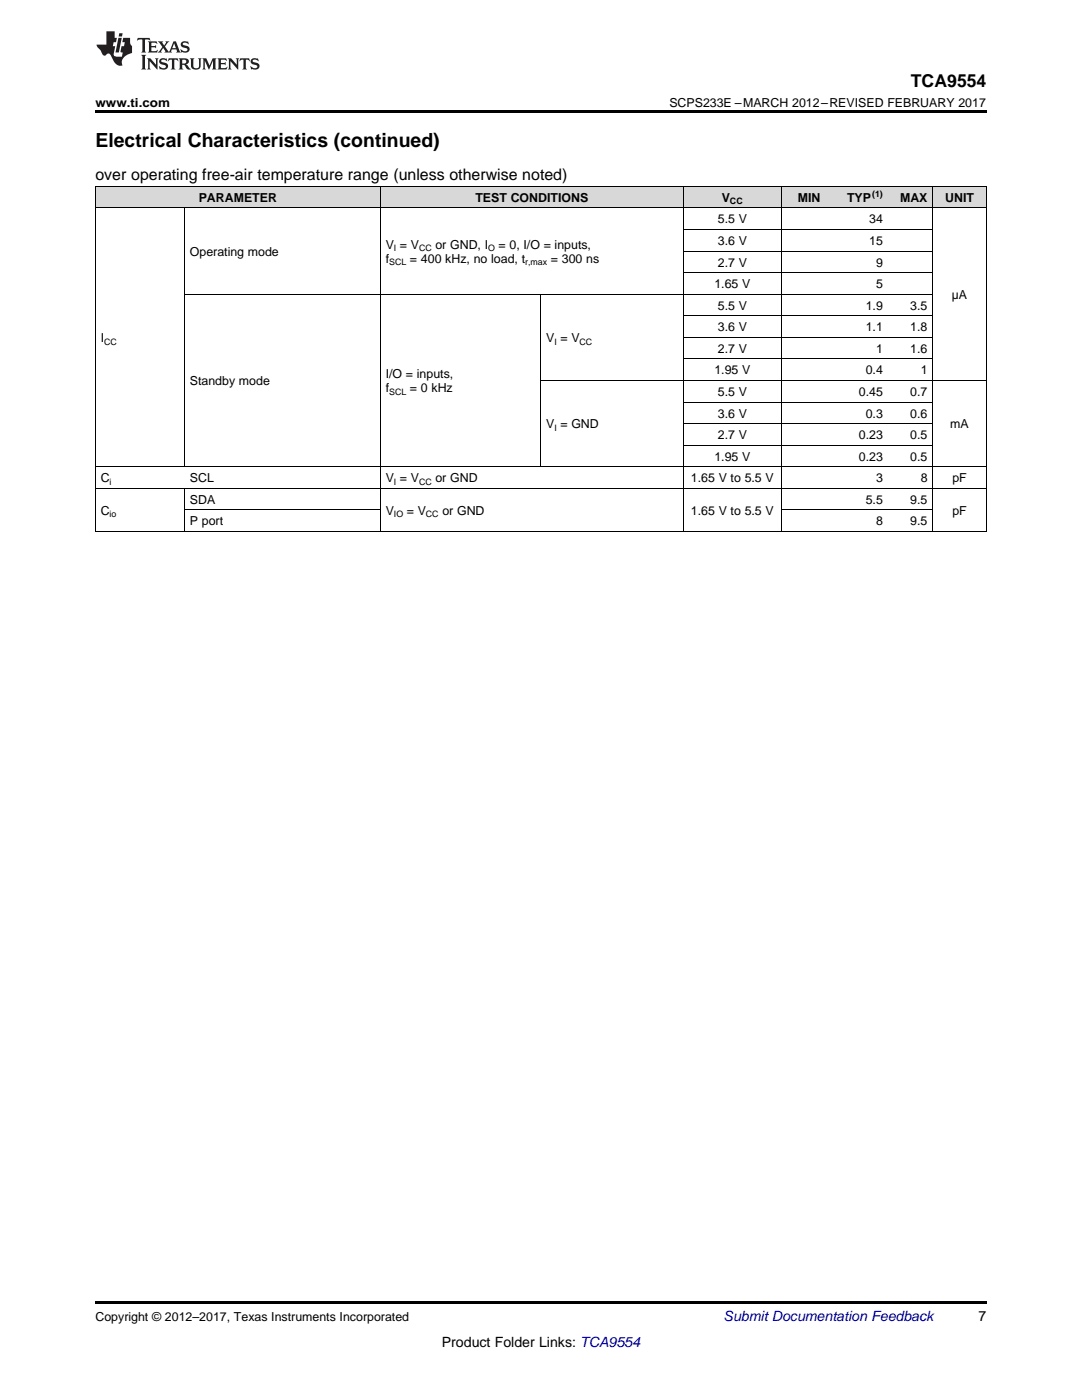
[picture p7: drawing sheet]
<svg xmlns="http://www.w3.org/2000/svg" width="216mm" height="279mm" viewBox="0 0 216 279" stroke-linecap="round" stroke-linejoin="round" font-family="sans-serif">
<g fill="#d8d8d8">
<path d="M19 37.3h17.8v4.3h-17.8z"/>
<path d="M36.8 37.3h39.1v4.3h-39.1z"/>
<path d="M75.9 37.3h32v4.3h-32z"/>
<path d="M107.9 37.3h28.5v4.3h-28.5z"/>
<path d="M136.4 37.3h19.5v4.3h-19.5z"/>
<path d="M155.9 37.3h8.9v4.3h-8.9z"/>
<path d="M164.8 37.3h12.5v4.3h-12.5z"/>
<path d="M177.3 37.3h8.9v4.3h-8.9z"/>
<path d="M186.2 37.3h10.6v4.3h-10.6z"/>
</g>
<path d="M19 22h177.8v.5h-177.8zM19 106.1h.2zM75.8 106.1h.1zM107.8 106.1h.1zM136.3 106.1h.1zM155.8 106.1h.1zM164.7 106.1h.1zM177.2 106.1h.1zM186.1 106.1h.1zM196.7 106.1h.1zM19 259.7h177.8v.5h-177.8z" fill="#000"/>
<g fill="none" stroke="#000" stroke-width=".2">
<path d="M19 37.2h177.8v68.9M19.1 37.2v68.9M75.9 37.2v68.9M136.3 37.2v68.9M155.9 37.2v68.9M186.1 37.2v68.9M19 41.5h177.8M36.8 41.5v51.7M36.8 58.7h149.4M107.9 58.7v34.5M136.4 54.4h49.8M136.4 50.1h49.8"/>
<path d="M136.4 45.8h49.8M107.9 75.9h88.9M136.4 71.6h49.8M136.4 67.3h49.8M136.4 63h49.8M19 97.5h177.8M19 93.2h177.8M36.8 97.5v8.6M136.4 88.8h49.8M136.4 84.5h49.8M136.4 80.2h49.8M19 106.1h177.8"/>
<path d="M36.8 101.8h39.1M155.9 101.8h30.3"/>
</g>
<g fill="#231f20">
<path d="M27.5 7.6l-.1 .5 .4-.2h.6v.1v2.1l-.2 .4h1l-.3-.4v-2.1l.1-.1h.5l.5 .2-.2-.5zM29.5 8.3l.2 .3v1.5l-.2 .4h1.8l.2-.6a1.04 1.04 0 0 1-1.3 .2v-.7h.6l.3 .2v-.6l-.3 .2h-.6v-.6l.8-.1 .4 .3-.2-.5zM31.5 8.3l.9 1.1-.9 1.1h.8l-.2-.2 .5-.7 .4 .7-.2 .2h1.5l-.1-.2 .1-.4h.9l.1 .4-.2 .2h1l-.3-.3-.7-1.9h-.5l-.9 2-.8-1 .9-1h-.8l.1 .3-.3 .5-.4-.6 .2-.2zM34.7 8.6l.4 1h-.7zM36.3 8.4a.63 .63 0 0 0-.2 .7 .63 .63 0 0 0 .6 .4l.6 .2 .1 .2a.75 .75 0 0 1-.7 .4 .75 .75 0 0 1-.6-.5l.1 .7 .1-.1a1.11 1.11 0 0 0 1.5-.6 1.13 1.13 0 0 0-1.2-.8l-.1-.4a1.04 1.04 0 0 1 1.2 .2l-.2-.5-.1 .1-.5-.2zM28.2 10.9l.2 .4v2.2l-.2 .4h1l-.3-.4v-2.2l.3-.4zM29.3 11.6l.3 .4v1.5l-.3 .4h.8l-.2-.4v-1.3l1.5 1.7v-1.9l.2-.4h-.7l.2 .4v.9l-1.1-1.3zM32 11.8a.62 .62 0 0 0-.2 .7 .62 .62 0 0 0 .6 .4l.6 .1 .1 .3a.76 .76 0 0 1-.7 .3 .76 .76 0 0 1-.6-.4l.1 .7 .1-.1a1.11 1.11 0 0 0 1.5-.6 1.13 1.13 0 0 0-1.2-.8l-.1-.4a1.04 1.04 0 0 1 1.2 .2l-.2-.6-.1 .1-.5-.1zM33.7 11.6l-.2 .6a.61 .61 0 0 1 .8-.3v1.6l-.2 .4h.9l-.2-.4v-1.6a.63 .63 0 0 1 .8 .3l-.2-.6zM35.6 11.6l.3 .4v1.5l-.3 .4h1l-.2-.2v-.8l.5 .2a.76 .76 0 0 0 1.2 .7l-1-1a.58 .58 0 0 0 .6-.5 .58 .58 0 0 0-.5-.6zM36.4 11.9h.1a.45 .45 0 0 1 .5 .1 .45 .45 0 0 1 .1 .5l-.7 .2zM37.9 11.6l.2 .2a2.17 2.17 0 0 0 .3 1.9 .99 .99 0 0 0 1.6-.6v-1.1l.2-.4h-.7l.2 .2a1.92 1.92 0 0 1-.2 1.8 .6 .6 0 0 1-.9-.5v-1.1l.2-.4zM40.4 11.6l.2 .4v1.5l-.2 .4h.7l-.2-.4v-1.4l.8 1.8 .8-1.8v1.4l-.2 .4h.9l-.2-.4v-1.5l.2-.4h-.8l-.6 1.5-.6-1.5zM43.4 11.6l.2 .4v1.5l-.2 .4h1.8l.2-.6a1.04 1.04 0 0 1-1.3 .1v-.6h.5l.4 .2v-.6l-.4 .2h-.5v-.7h.8l.3 .3-.1-.6zM45.5 11.6l.2 .4v1.5l-.2 .4h.7l-.2-.4v-1.3l1.5 1.7v-1.9l.2-.4h-.7l.2 .4v.9l-1.1-1.3zM47.9 11.6l-.1 .6a.61 .61 0 0 1 .8-.3v1.6l-.3 .4h1l-.3-.4 .1-1.6a.63 .63 0 0 1 .7 .3l-.1-.6zM50.2 11.8a.62 .62 0 0 0-.2 .7 .62 .62 0 0 0 .6 .4l.6 .1 .2 .3a.76 .76 0 0 1-.8 .3 .76 .76 0 0 1-.6-.4l.1 .7 .2-.1a1.11 1.11 0 0 0 1.5-.6 1.13 1.13 0 0 0-1.3-.8l-.1-.4a1.04 1.04 0 0 1 1.2 .2l-.1-.6-.2 .1-.5-.1z"/>
<path d="M21.2 6.3v2.6h-1.9l.1 .4 .7 .9a.91 .91 0 0 0 1 .8 .56 .56 0 0 1 .5-.3 .56 .56 0 0 1 .5 .3l.4 .8a1.53 1.53 0 0 0 1.9 1.2 1.54 1.54 0 0 1 1-2.1l.9-.3v-1.4a1.52 1.52 0 0 1-.3-1.6h-1.4l-.2 .8h.5l-.2 .8h-.4l-.2 1v.2l.4 .1-.2 .8a1.93 1.93 0 0 1-1.6-.3l.3-1.8h-.5l.2-.8h.4l.2-.8h-.4v-1.3zM23.6 7.6l-.6 2.9h.7l.6-2.9zM23.8 6.6l-.1 .7h.6l.2-.7z"/>
</g>
<text font-size="3.9" x="19" y="29.3">Electrical Characteristics (continued)</text>
<text font-size="3.5" x="181.8" y="17.3">TCA9554</text>
<text font-size="3.2" x="19" y="36">over operating free-air temperature range (unless otherwise noted)</text>
<text font-size="2.8" fill="#0000c8" x="144.4" y="263.6">Submit Documentation Feedback</text>
<g font-size="2.8">
<text x="195.3" y="263.6">7</text>
<text x="88.2" y="268.9">Product Folder Links: TCA9554</text>
</g>
<g font-size="2.5">
<text x="19" y="21.4">www.ti.com</text>
<text x="133.6" y="21.4">SCPS233E –MARCH 2012–REVISED FEBRUARY 2017</text>
<text x="39.7" y="40.3">PARAMETER</text>
<text x="94.9" y="40.3">TEST CONDITIONS</text>
<text x="144" y="40.3">V</text>
<text x="159.2" y="40.3">MIN</text>
<text x="169" y="40.3">TYP</text>
<text x="179.6" y="40.3">MAX</text>
<text x="188.6" y="40.3">UNIT</text>
<text x="143.2" y="44.6">5.5 V</text>
<text x="173.4" y="44.6">34</text>
<text x="37.9" y="51">Operating mode</text>
<text x="77" y="49.6">V = V</text>
<text x="77" y="52.5">f</text>
<text x="81.8" y="52.5">= 400 kHz, no load, t</text>
<text x="86.9" y="49.6">or GND, I</text>
<text x="99.5" y="49.6">= 0, I/O = inputs,</text>
<text x="109.9" y="52.5">= 300 ns</text>
<text x="143.2" y="48.9">3.6 V</text>
<text x="143.2" y="53.2">2.7 V</text>
<text x="173.4" y="48.9">15</text>
<text x="174.8" y="53.2">9</text>
<text x="142.6" y="57.5">1.65 V</text>
<text x="174.8" y="57.5">5</text>
<text x="189.9" y="59.7">µA</text>
<text x="143.2" y="61.8">5.5 V</text>
<text x="172.8" y="61.8">1.9</text>
<text x="181.6" y="61.8">3.5</text>
<text x="20.1" y="68.3">I</text>
<text x="109" y="68.3">V = V</text>
<text x="143.2" y="66.1">3.6 V</text>
<text x="143.2" y="70.4">2.7 V</text>
<text x="172.8" y="66.1">1.1</text>
<text x="174.8" y="70.4">1</text>
<text x="181.6" y="66.1">1.8</text>
<text x="181.6" y="70.4">1.6</text>
<text x="37.9" y="76.9">Standby mode</text>
<text x="77" y="75.5">I/O = inputs,</text>
<text x="142.6" y="74.7">1.95 V</text>
<text x="172.8" y="74.7">0.4</text>
<text x="183.7" y="74.7">1</text>
<text x="77" y="78.3">f</text>
<text x="81.8" y="78.3">= 0 kHz</text>
<text x="143.2" y="79">5.5 V</text>
<text x="143.2" y="83.3">3.6 V</text>
<text x="171.4" y="79">0.45</text>
<text x="172.8" y="83.3">0.3</text>
<text x="181.6" y="79">0.7</text>
<text x="181.6" y="83.3">0.6</text>
<text x="109" y="85.5">V = GND</text>
<text x="143.2" y="87.6">2.7 V</text>
<text x="171.4" y="87.6">0.23</text>
<text x="181.6" y="87.6">0.5</text>
<text x="189.6" y="85.5">mA</text>
<text x="142.6" y="91.9">1.95 V</text>
<text x="171.4" y="91.9">0.23</text>
<text x="181.6" y="91.9">0.5</text>
<text x="20.1" y="96.2">C</text>
<text x="37.9" y="96.2">SCL</text>
<text x="37.9" y="100.5">SDA</text>
<text x="77" y="96.2">V = V</text>
<text x="86.9" y="96.2">or GND</text>
<text x="137.9" y="96.2">1.65 V to 5.5 V</text>
<text x="172.8" y="100.5">5.5</text>
<text x="174.8" y="96.2">3</text>
<text x="181.6" y="100.5">9.5</text>
<text x="183.7" y="96.2">8</text>
<text x="190" y="96.2">pF</text>
<text x="20.1" y="102.7">C</text>
<text x="37.9" y="104.8">P port</text>
<text x="77" y="102.7">V</text>
<text x="81.2" y="102.7">= V</text>
<text x="88.3" y="102.7">or GND</text>
<text x="137.9" y="102.7">1.65 V to 5.5 V</text>
<text x="174.8" y="104.8">8</text>
<text x="181.6" y="104.8">9.5</text>
<text x="190" y="102.7">pF</text>
<text x="19" y="263.6">Copyright © 2012–2017, Texas Instruments Incorporated</text>
</g>
<g font-size="1.8">
<text x="145.7" y="40.8">CC</text>
<text x="174" y="39.3">(1)</text>
<text x="77.6" y="53">SCL</text>
<text x="78.6" y="50.1">I</text>
<text x="83.6" y="50.1">CC</text>
<text x="97.4" y="50.1">O</text>
<text x="104.8" y="53">r,max</text>
<text x="20.8" y="68.8">CC</text>
<text x="110.6" y="68.8">I</text>
<text x="115.6" y="68.8">CC</text>
<text x="77.6" y="78.8">SCL</text>
<text x="110.6" y="86">I</text>
<text x="21.9" y="96.7">i</text>
<text x="78.6" y="96.7">I</text>
<text x="83.6" y="96.7">CC</text>
<text x="21.9" y="103.2">io</text>
<text x="78.6" y="103.2">IO</text>
<text x="85" y="103.2">CC</text>
</g>
</svg>
